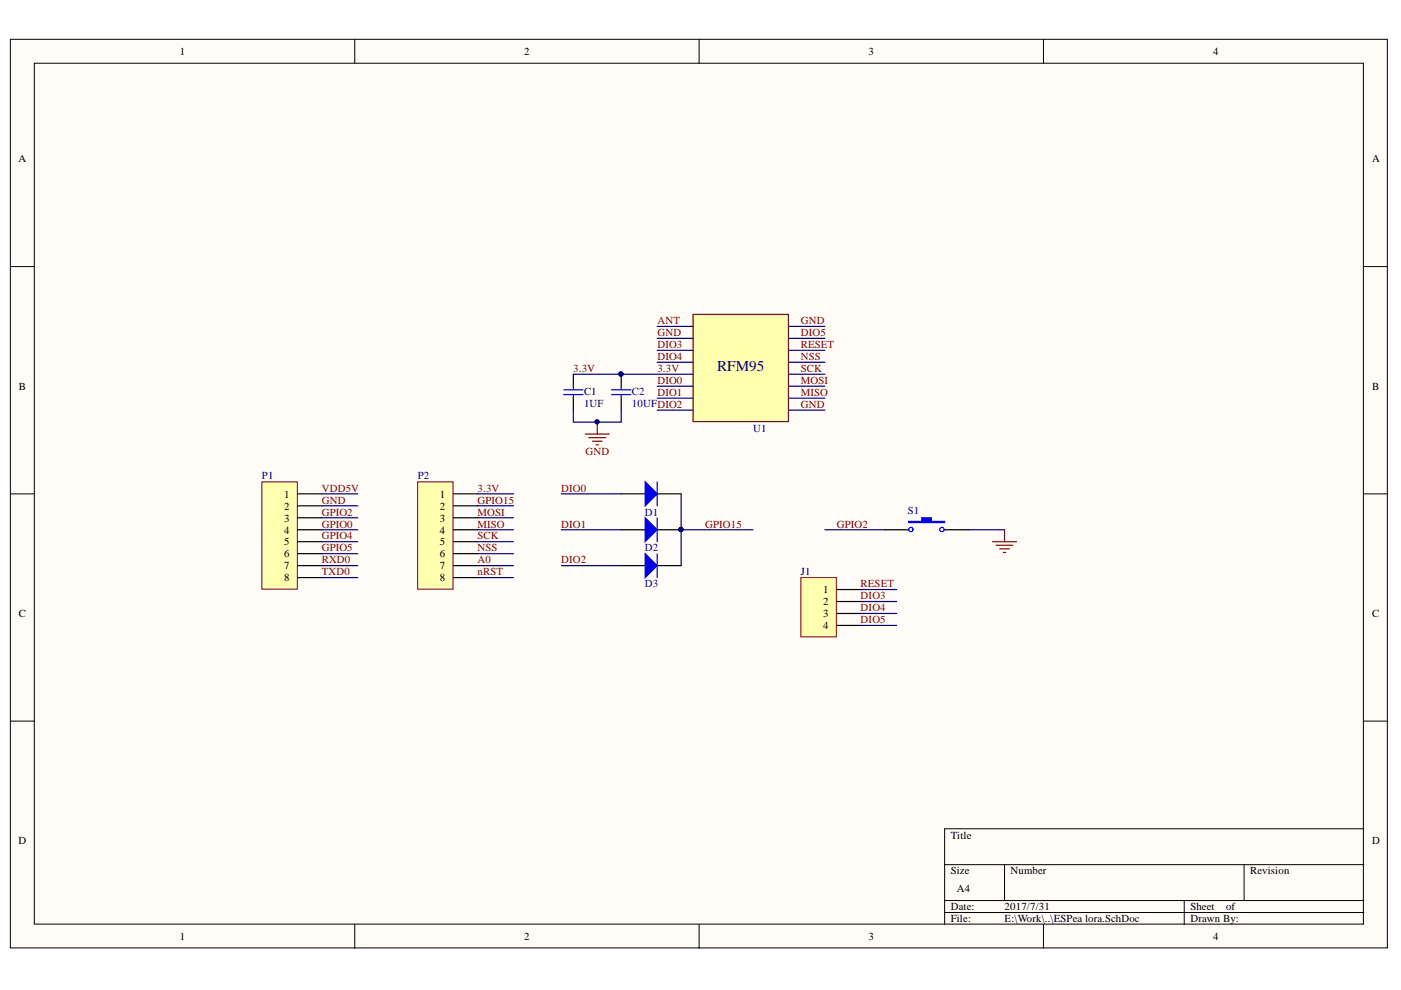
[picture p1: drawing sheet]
<svg xmlns="http://www.w3.org/2000/svg" width="297mm" height="210mm" viewBox="0 0 297 210" stroke-linecap="round" stroke-linejoin="round" font-family="sans-serif">
<g fill="#fffcf8" stroke="#000" stroke-width=".21">
<path d="M2.2 8.3h291.9v192.7h-291.9z"/>
<path d="M7.3 13.4h281.8v182.5h-281.8z"/>
</g>
<g fill="none" stroke="#000" stroke-width=".21">
<path d="M75.2 8.3v5.1M148.2 8.3v5.1M221.2 8.3v5.1M2.2 56.5h5.1M289.2 56.5h5M2.2 104.7h5.1M289.2 104.7h5M2.2 152.9h5.1M289.2 152.9h5M289.2 175.7h-88.9v20.3M75.2 196v5.1M148.2 196v5.1"/>
<path d="M200.3 183.3h88.9M200.3 190.9h88.9M200.3 193.5h88.9M213 183.3v7.6M221.2 196v5.1M251.1 190.9v5.1M263.8 183.3v7.6"/>
</g>
<path d="M147 66.7h20.2v22.7h-20.2z" fill="#ffffb0" stroke="#800000" stroke-width=".25"/>
<g fill="none" stroke="#000080" stroke-width=".25">
<path d="M139.3 69.2h7.7M139.3 71.7h7.7M139.3 76.8h7.7M167.3 69.2h7.6M167.3 71.7h7.6M167.3 76.8h7.6M167.3 74.3h7.6M167.3 79.3h7.6M139.3 81.9h7.7M139.3 84.4h7.7M139.3 87h7.7M167.3 81.9h7.6"/>
<path d="M167.3 84.4h7.6M167.3 87h7.6"/>
</g>
<path d="M55.5 102.2h7.5v22.7h-7.5z" fill="#ffffb0" stroke="#800000" stroke-width=".21"/>
<path d="M63.1 104.7h5.1M63.1 107.2h5.1M63.1 109.8h5.1M63.1 112.3h5.1M63.1 114.9h5.1M63.1 117.4h5.1M63.1 119.9h5.1M63.1 122.5h5.1" fill="none" stroke="#000" stroke-width=".25"/>
<path d="M88.5 102.2h7.6v22.7h-7.6z" fill="#ffffb0" stroke="#800000" stroke-width=".21"/>
<g fill="none" stroke="#000" stroke-width=".25">
<path d="M121.6 79.3v2.6M131.7 79.3v2.6M121.6 84.4v2.6M131.7 84.4v2.6M96.2 104.7h5M96.2 107.2h5M96.2 109.8h5M96.2 112.3h5M96.2 114.9h5M96.2 117.4h5M96.2 119.9h5M131.7 104.7h5.1"/>
<path d="M139.3 104.7h5.1M96.2 122.5h5"/>
</g>
<g fill="none" stroke="#000080" stroke-width=".25">
<path d="M139.3 74.3h7.7M121.6 87v2.5h10.1v-2.5M68.2 104.7h7.6M68.2 107.2h7.6M68.2 112.3h7.6M68.2 114.9h7.6M68.2 117.4h7.6M68.2 119.9h7.6M68.2 109.8h7.6M101.2 104.7h7.7M101.2 107.2h7.7M101.2 112.3h7.7"/>
<path d="M101.2 114.9h7.7M101.2 117.4h7.7M101.2 119.9h7.7M101.2 109.8h7.7M68.2 122.5h7.6M101.2 122.5h7.7"/>
</g>
<g fill="#000080" stroke="#000080" stroke-width=".21">
<circle cx="131.7" cy="79.3" r=".47"/>
<circle cx="126.6" cy="89.4" r=".46"/>
</g>
<path d="M119.5 82.6h4.1M119.5 83.7h4.1M121.6 81.9v.7M121.6 83.7v.7M129.7 82.6h4M129.7 83.7h4M131.7 81.9v.7M131.7 83.7v.7" fill="none" stroke="#00f" stroke-width=".25"/>
<path d="M124.1 92h5.1M124.9 92.8h3.5M125.6 93.5h2.1M126.4 94.3h.5M126.6 89.5v2.5" fill="none" stroke="#800000" stroke-width=".25"/>
<path d="M136.8 102.2l2.5 2.5-2.5 2.5z" fill="#00f"/>
<path d="M136.8 102.2l2.5 2.5-2.5 2.5zM139.3 102.2v5" fill="none" stroke="#00f" stroke-width=".25"/>
<path d="M131.7 112.3h5.1M139.3 112.3h5.1" fill="none" stroke="#000" stroke-width=".25"/>
<circle cx="144.4" cy="112.3" r=".46" fill="#000080" stroke="#000080" stroke-width=".21"/>
<path d="M136.8 109.8l2.5 2.5-2.5 2.6z" fill="#00f"/>
<path d="M136.8 109.8l2.5 2.5-2.5 2.6zM139.3 109.8v5.1" fill="none" stroke="#00f" stroke-width=".25"/>
<circle cx="144.4" cy="112.3" r=".46" fill="#000080" stroke="#000080" stroke-width=".21"/>
<path d="M131.7 119.9h5.1M139.3 119.9h5.1" fill="none" stroke="#000" stroke-width=".25"/>
<path d="M136.8 117.4l2.5 2.5-2.5 2.6z" fill="#00f"/>
<path d="M136.8 117.4l2.5 2.5-2.5 2.6zM139.3 117.4v5.1" fill="none" stroke="#00f" stroke-width=".25"/>
<path d="M119 104.7h12.7M119 112.3h12.7M119 119.9h12.7M144.4 112.3h15.3M144.4 104.7v15.2" fill="none" stroke="#000080" stroke-width=".25"/>
<circle cx="144.4" cy="112.3" r=".46" fill="#000080" stroke="#000080" stroke-width=".21"/>
<path d="M187.6 112.3h5.1M200.3 112.3h5.1" fill="none" stroke="#000" stroke-width=".25"/>
<path d="M192.7 110.5h2.8v-.7h2v.7h2.8v.3h-7.6z" fill-rule="evenodd" fill="#00f"/>
<g fill="none" stroke="#00f" stroke-width=".25">
<path d="M192.7 110.5h2.8v-.7h2v.7h2.8v.3h-7.6z"/>
<circle cx="193.1" cy="112.3" r=".46"/>
<circle cx="199.7" cy="112.3" r=".46"/>
</g>
<path d="M174.9 112.3h12.7M205.4 112.3h7.6" fill="none" stroke="#000080" stroke-width=".25"/>
<path d="M210.4 114.9h5.1M211.2 115.6h3.6M212 116.4h2M212.7 117.1h.5M213 112.3v2.6" fill="none" stroke="#800000" stroke-width=".25"/>
<path d="M169.8 122.5h7.5v12.5h-7.5z" fill="#ffffb0" stroke="#800000" stroke-width=".21"/>
<path d="M177.4 125h5.1M177.4 127.5h5.1M177.4 130.1h5.1M177.4 132.6h5.1" fill="none" stroke="#000" stroke-width=".25"/>
<path d="M121.6 79.3h25.4M182.5 125h7.6M182.5 127.5h7.6M182.5 130.1h7.6M182.5 132.6h7.6" fill="none" stroke="#000080" stroke-width=".25"/>
<text font-size="3.2" fill="#000080" x="152" y="78.7">RFM95</text>
<g font-size="2.3">
<text x="38.1" y="11.6">1</text>
<text x="111.1" y="11.6">2</text>
<text x="184.2" y="11.6">3</text>
<text x="257.2" y="11.6">4</text>
<text x="3.9" y="34.4">A</text>
<text x="290.9" y="34.4">A</text>
<text x="4" y="82.6">B</text>
<text x="290.9" y="82.6">B</text>
<text x="60.3" y="105.5">1</text>
<text x="93.2" y="105.5">1</text>
<text x="60.3" y="108.1">2</text>
<text x="60.3" y="110.6">3</text>
<text x="60.3" y="113.1">4</text>
<text x="93.2" y="108.1">2</text>
<text x="93.2" y="110.6">3</text>
<text x="93.2" y="113.1">4</text>
<text x="60.3" y="115.7">5</text>
<text x="60.3" y="118.2">6</text>
<text x="93.2" y="115.7">5</text>
<text x="93.2" y="118.2">6</text>
<text x="60.3" y="120.7">7</text>
<text x="60.3" y="123.2">8</text>
<text x="93.2" y="120.7">7</text>
<text x="93.2" y="123.2">8</text>
<text x="174.5" y="125.8">1</text>
<text x="4" y="130.8">C</text>
<text x="174.5" y="128.3">2</text>
<text x="174.5" y="130.8">3</text>
<text x="290.9" y="130.8">C</text>
<text x="174.5" y="133.4">4</text>
<text x="3.9" y="179">D</text>
<text x="201.6" y="177.8">Title</text>
<text x="290.9" y="179">D</text>
<text x="201.6" y="185.4">Size</text>
<text x="214.3" y="185.4">Number</text>
<text x="265.1" y="185.4">Revision</text>
<text x="202.8" y="189.2">A4</text>
<text x="201.6" y="193">Date:</text>
<text x="201.6" y="195.5">File:</text>
<text x="213" y="193">2017/7/31</text>
<text x="213" y="195.5">E:\Work\..\ESPea lora.SchDoc</text>
<text x="252.4" y="193">Sheet</text>
<text x="252.4" y="195.5">Drawn By:</text>
<text x="259.9" y="193">of</text>
<text x="38.1" y="199.3">1</text>
<text x="111.1" y="199.3">2</text>
<text x="184.2" y="199.3">3</text>
<text x="257.2" y="199.3">4</text>
</g>
<g font-size="2.3" fill="#800000">
<text x="139.4" y="68.7">ANT</text>
<text x="139.4" y="71.2">GND</text>
<text x="169.8" y="71.2">DIO5</text>
<text x="169.8" y="68.7">GND</text>
<text x="139.4" y="73.8">DIO3</text>
<text x="139.4" y="76.3">DIO4</text>
<text x="169.8" y="73.8">RESET</text>
<text x="169.8" y="76.3">NSS</text>
<text x="121.5" y="78.8">3.3V</text>
<text x="139.4" y="78.8">3.3V</text>
<text x="139.4" y="81.4">DIO0</text>
<text x="139.4" y="83.9">DIO1</text>
<text x="169.8" y="78.8">SCK</text>
<text x="169.8" y="81.4">MOSI</text>
<text x="169.8" y="83.9">MISO</text>
<text x="169.8" y="86.4">GND</text>
<text x="124.2" y="96.6">GND</text>
<text x="68.2" y="106.8">GND</text>
<text x="68.2" y="104.3">VDD5V</text>
<text x="101.3" y="106.8">GPIO15</text>
<text x="101.3" y="104.3">3.3V</text>
<text x="119" y="104.3">DIO0</text>
<text x="68.2" y="109.3">GPIO2</text>
<text x="68.2" y="111.9">GPIO0</text>
<text x="101.3" y="111.9">MISO</text>
<text x="101.3" y="109.3">MOSI</text>
<text x="119" y="111.9">DIO1</text>
<text x="149.5" y="111.9">GPIO15</text>
<text x="177.4" y="111.9">GPIO2</text>
<text x="68.2" y="114.4">GPIO4</text>
<text x="68.2" y="116.9">GPIO5</text>
<text x="68.2" y="119.4">RXD0</text>
<text x="101.3" y="119.4">A0</text>
<text x="101.3" y="116.9">NSS</text>
<text x="101.3" y="114.4">SCK</text>
<text x="119" y="119.4">DIO2</text>
<text x="68.2" y="122">TXD0</text>
<text x="101.3" y="122">nRST</text>
<text x="182.5" y="124.5">RESET</text>
<text x="182.5" y="127">DIO3</text>
<text x="182.5" y="129.6">DIO4</text>
<text x="182.5" y="132.1">DIO5</text>
</g>
<g font-size="2.3" fill="#000080">
<text x="123.8" y="83.7">C1</text>
<text x="134" y="83.7">C2</text>
<text x="123.8" y="86.2">1UF</text>
<text x="134" y="86.2">10UFDIO2</text>
<text x="159.7" y="91.5">U1</text>
<text x="55.5" y="101.6">P1</text>
<text x="88.6" y="101.6">P2</text>
<text x="136.8" y="109.3">D1</text>
<text x="192.5" y="109.1">S1</text>
<text x="136.8" y="116.9">D2</text>
<text x="136.8" y="124.5">D3</text>
<text x="169.8" y="122">J1</text>
</g>
</svg>
